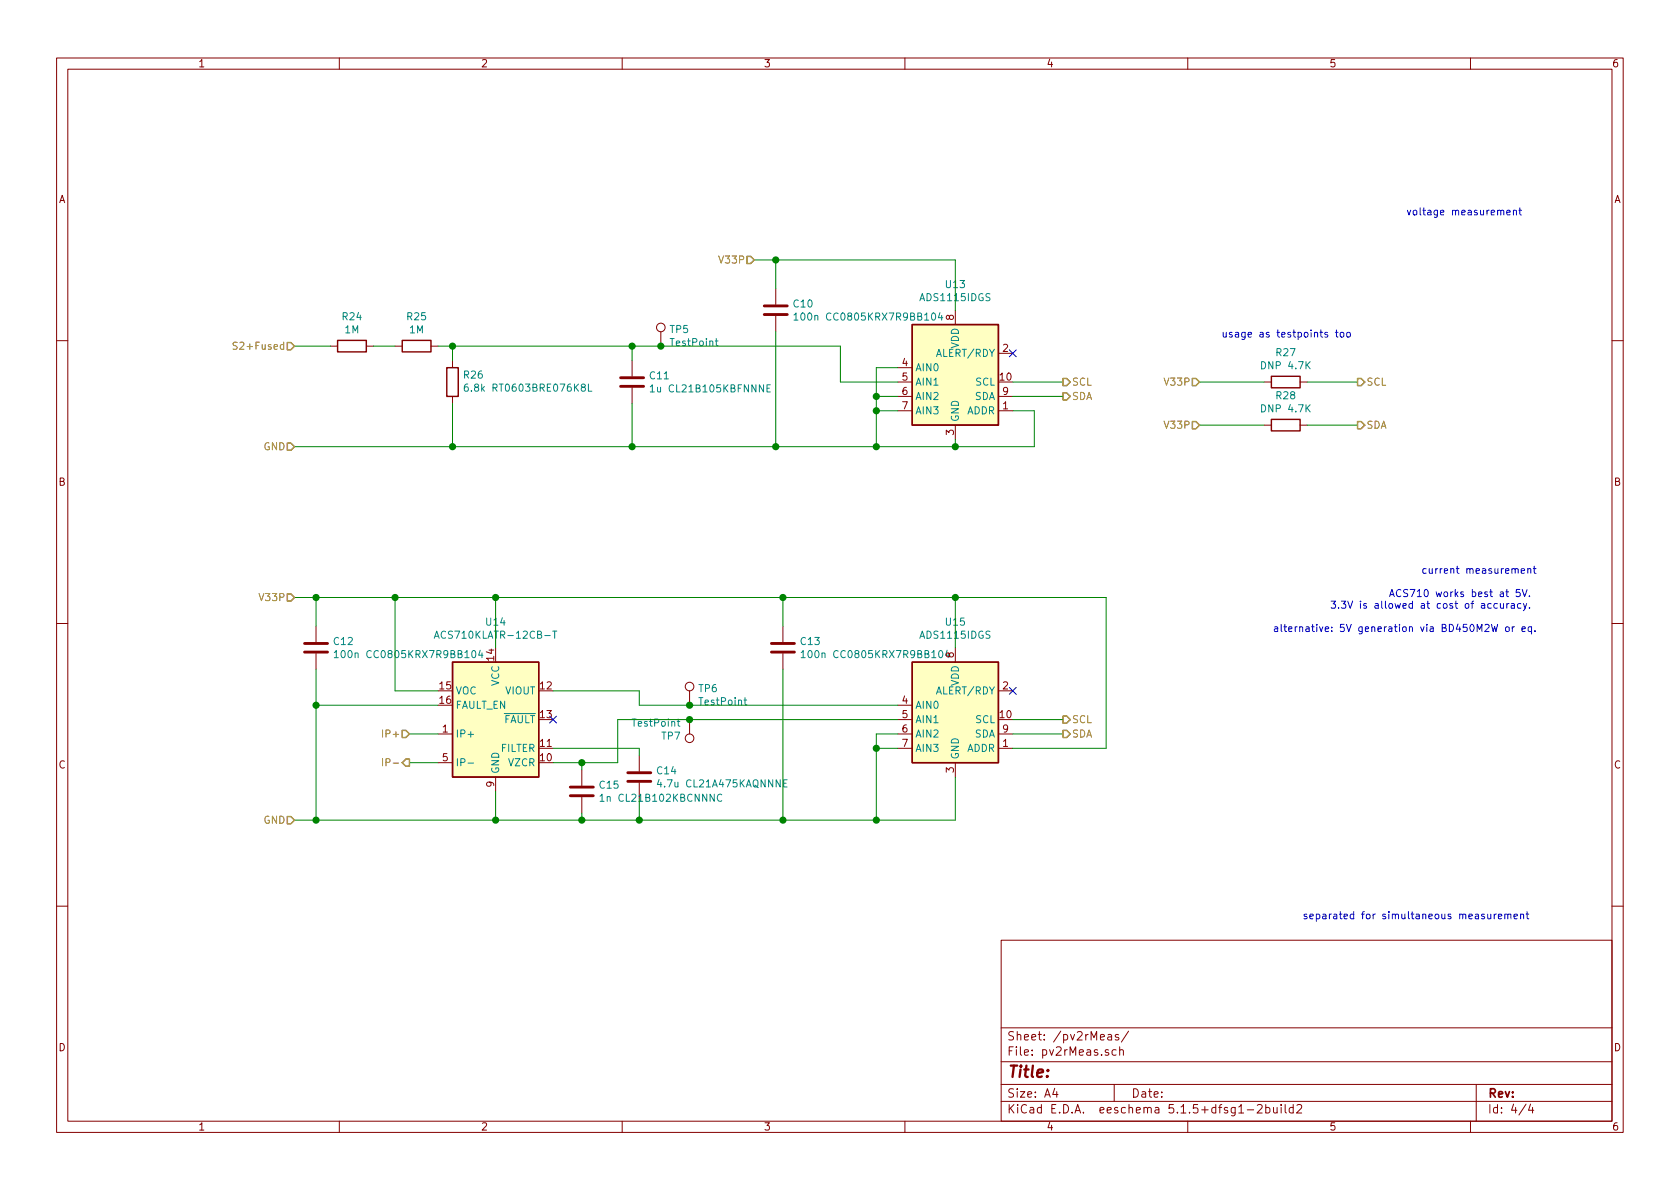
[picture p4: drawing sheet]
EESchema Schematic File Version 4
EELAYER 30 0
EELAYER END
$Descr A4 11693 8268
encoding utf-8
Sheet 4 4
Title ""
Date ""
Rev ""
Comp ""
Comment1 ""
Comment2 ""
Comment3 ""
Comment4 ""
$EndDescr
$Comp
L Analog_ADC:ADS1115IDGS U?
U 1 1
P 6650 5000
AR Path="/644EFFA7" Ref="U?"  Part="1" 
AR Path="/644BD67F/644EFFA7" Ref="U15"  Part="1" 
F 0 "U15" H 6650 5681 50  0000 C CNN
F 1 "ADS1115IDGS" H 6650 5590 50  0000 C CNN
F 2 "Package_SO:TSSOP-10_3x3mm_P0.5mm" H 6650 4500 50  0001 C CNN
F 3 "http://www.ti.com/lit/ds/symlink/ads1113.pdf" H 6600 4100 50  0001 C CNN
	1    6650 5000
	1    0    0    -1  
$EndComp
$Comp
L Sensor_Current:ACS710xLATR-12BB U?
U 1 1
P 3450 5000
AR Path="/644EFFAD" Ref="U?"  Part="1" 
AR Path="/644BD67F/644EFFAD" Ref="U14"  Part="1" 
F 0 "U14" H 3450 5681 50  0000 C CNN
F 1 "ACS710KLATR-12CB-T" H 3450 5590 50  0000 C CNN
F 2 "Package_SO:SOIC-16W_7.5x10.3mm_P1.27mm" H 3800 4950 50  0001 L CIN
F 3 "http://www.allegromicro.com/~/media/Files/Datasheets/ACS710-Datasheet.ashx?la=en" H 3450 5000 50  0001 C CNN
	1    3450 5000
	1    0    0    -1  
$EndComp
Wire Wire Line
	3450 5700 3450 5500
Wire Wire Line
	3450 5700 4050 5700
Wire Wire Line
	6650 5700 6650 5400
Connection ~ 3450 5700
Wire Wire Line
	2050 4150 2200 4150
Wire Wire Line
	3450 4150 3450 4500
Wire Wire Line
	3450 4150 5450 4150
Wire Wire Line
	6650 4150 6650 4500
Connection ~ 3450 4150
$Comp
L Device:C C?
U 1 1
P 4050 5500
AR Path="/644EFFBD" Ref="C?"  Part="1" 
AR Path="/644BD67F/644EFFBD" Ref="C15"  Part="1" 
F 0 "C15" H 4165 5546 50  0000 L CNN
F 1 "1n CL21B102KBCNNNC" H 4165 5455 50  0000 L CNN
F 2 "Capacitor_SMD:C_0805_2012Metric" H 4088 5350 50  0001 C CNN
F 3 "~" H 4050 5500 50  0001 C CNN
	1    4050 5500
	1    0    0    -1  
$EndComp
Wire Wire Line
	4050 5350 4050 5300
Wire Wire Line
	4050 5300 3850 5300
Wire Wire Line
	4050 5650 4050 5700
Connection ~ 4050 5700
Wire Wire Line
	4050 5700 4450 5700
$Comp
L Device:C C?
U 1 1
P 4450 5400
AR Path="/644EFFC8" Ref="C?"  Part="1" 
AR Path="/644BD67F/644EFFC8" Ref="C14"  Part="1" 
F 0 "C14" H 4565 5446 50  0000 L CNN
F 1 "4.7u CL21A475KAQNNNE" H 4565 5355 50  0000 L CNN
F 2 "Capacitor_SMD:C_0805_2012Metric" H 4488 5250 50  0001 C CNN
F 3 "~" H 4450 5400 50  0001 C CNN
	1    4450 5400
	1    0    0    -1  
$EndComp
Wire Wire Line
	4450 5250 4450 5200
Wire Wire Line
	4450 5200 3850 5200
Wire Wire Line
	4450 5550 4450 5700
Connection ~ 4450 5700
Wire Wire Line
	4050 5300 4300 5300
Connection ~ 4050 5300
Wire Wire Line
	3850 4800 4450 4800
Wire Wire Line
	2750 4150 2750 4800
Wire Wire Line
	2750 4800 3050 4800
Connection ~ 2750 4150
Wire Wire Line
	2750 4150 3450 4150
Wire Wire Line
	3050 4900 2200 4900
Wire Wire Line
	2200 5700 3450 5700
NoConn ~ 3850 5000
Wire Wire Line
	2200 4900 2200 5700
Wire Wire Line
	3050 5100 2850 5100
Wire Wire Line
	2850 5300 3050 5300
Wire Wire Line
	6250 5100 6100 5100
Wire Wire Line
	6100 5100 6100 5200
Connection ~ 6100 5700
Wire Wire Line
	6100 5700 6650 5700
NoConn ~ 7050 4800
Wire Wire Line
	7400 5000 7050 5000
Wire Wire Line
	7050 5100 7400 5100
Wire Wire Line
	4450 4900 4450 4800
Wire Wire Line
	4300 5300 4300 5000
Wire Wire Line
	4300 5000 4800 5000
Wire Wire Line
	6250 4900 4800 4900
$Comp
L Device:C C?
U 1 1
P 2200 4500
AR Path="/644EFFEE" Ref="C?"  Part="1" 
AR Path="/644BD67F/644EFFEE" Ref="C12"  Part="1" 
F 0 "C12" H 2315 4546 50  0000 L CNN
F 1 "100n CC0805KRX7R9BB104 " H 2315 4455 50  0000 L CNN
F 2 "Capacitor_SMD:C_0805_2012Metric" H 2238 4350 50  0001 C CNN
F 3 "~" H 2200 4500 50  0001 C CNN
	1    2200 4500
	1    0    0    -1  
$EndComp
Wire Wire Line
	2200 4350 2200 4150
Connection ~ 2200 4150
Wire Wire Line
	2200 4150 2750 4150
Wire Wire Line
	2200 4650 2200 4900
Connection ~ 2200 4900
$Comp
L Analog_ADC:ADS1115IDGS U?
U 1 1
P 6650 2650
AR Path="/644EFFF9" Ref="U?"  Part="1" 
AR Path="/644BD67F/644EFFF9" Ref="U13"  Part="1" 
F 0 "U13" H 6650 3331 50  0000 C CNN
F 1 "ADS1115IDGS" H 6650 3240 50  0000 C CNN
F 2 "Package_SO:TSSOP-10_3x3mm_P0.5mm" H 6650 2150 50  0001 C CNN
F 3 "http://www.ti.com/lit/ds/symlink/ads1113.pdf" H 6600 1750 50  0001 C CNN
	1    6650 2650
	1    0    0    -1  
$EndComp
Wire Wire Line
	2050 3100 3150 3100
Wire Wire Line
	6650 3100 6650 3050
Wire Wire Line
	6650 1800 6650 2150
$Comp
L Device:R R?
U 1 1
P 2450 2400
AR Path="/644F0004" Ref="R?"  Part="1" 
AR Path="/644BD67F/644F0004" Ref="R24"  Part="1" 
F 0 "R24" V 2243 2400 50  0000 C CNN
F 1 "1M" V 2334 2400 50  0000 C CNN
F 2 "Resistor_SMD:R_0805_2012Metric" V 2380 2400 50  0001 C CNN
F 3 "~" H 2450 2400 50  0001 C CNN
	1    2450 2400
	0    1    1    0   
$EndComp
$Comp
L Device:R R?
U 1 1
P 2900 2400
AR Path="/644F000A" Ref="R?"  Part="1" 
AR Path="/644BD67F/644F000A" Ref="R25"  Part="1" 
F 0 "R25" V 2693 2400 50  0000 C CNN
F 1 "1M" V 2784 2400 50  0000 C CNN
F 2 "Resistor_SMD:R_0805_2012Metric" V 2830 2400 50  0001 C CNN
F 3 "~" H 2900 2400 50  0001 C CNN
	1    2900 2400
	0    1    1    0   
$EndComp
Wire Wire Line
	2300 2400 2050 2400
Wire Wire Line
	2600 2400 2750 2400
$Comp
L Device:R R?
U 1 1
P 3150 2650
AR Path="/644F0012" Ref="R?"  Part="1" 
AR Path="/644BD67F/644F0012" Ref="R26"  Part="1" 
F 0 "R26" H 3080 2604 50  0000 R CNN
F 1 "6.8k RT0603BRE076K8L" H 3080 2695 50  0000 R CNN
F 2 "Resistor_SMD:R_0603_1608Metric" V 3080 2650 50  0001 C CNN
F 3 "~" H 3150 2650 50  0001 C CNN
	1    3150 2650
	-1   0    0    1   
$EndComp
Wire Wire Line
	3150 2500 3150 2400
Wire Wire Line
	3150 2400 3050 2400
Wire Wire Line
	3150 2800 3150 3100
Connection ~ 3150 3100
Wire Wire Line
	3150 3100 4400 3100
Wire Wire Line
	5850 2400 5850 2650
Connection ~ 3150 2400
Wire Wire Line
	6250 2750 6100 2750
Wire Wire Line
	6100 2750 6100 2850
Connection ~ 6100 3100
Wire Wire Line
	6100 3100 6650 3100
$Comp
L Device:C C?
U 1 1
P 4400 2650
AR Path="/644F0023" Ref="C?"  Part="1" 
AR Path="/644BD67F/644F0023" Ref="C11"  Part="1" 
F 0 "C11" H 4515 2696 50  0000 L CNN
F 1 "1u CL21B105KBFNNNE" H 4515 2605 50  0000 L CNN
F 2 "Capacitor_SMD:C_0805_2012Metric" H 4438 2500 50  0001 C CNN
F 3 "~" H 4400 2650 50  0001 C CNN
	1    4400 2650
	1    0    0    -1  
$EndComp
Wire Wire Line
	4400 2500 4400 2400
Connection ~ 4400 2400
Wire Wire Line
	4400 2400 4600 2400
Wire Wire Line
	4400 2800 4400 3100
Connection ~ 4400 3100
NoConn ~ 7050 2450
Wire Wire Line
	7400 2650 7050 2650
Wire Wire Line
	7050 2750 7400 2750
Wire Wire Line
	3150 2400 4400 2400
Wire Wire Line
	6650 3100 7200 3100
Wire Wire Line
	7200 3100 7200 2850
Wire Wire Line
	7200 2850 7050 2850
Connection ~ 6650 3100
Wire Wire Line
	6100 2750 6100 2550
Wire Wire Line
	6100 2550 6250 2550
Connection ~ 6100 2750
Wire Wire Line
	6250 2650 5850 2650
Wire Wire Line
	6250 2850 6100 2850
Connection ~ 6100 2850
Wire Wire Line
	6100 2850 6100 3100
Wire Wire Line
	5250 1800 5400 1800
$Comp
L Device:C C?
U 1 1
P 5400 2150
AR Path="/644F0041" Ref="C?"  Part="1" 
AR Path="/644BD67F/644F0041" Ref="C10"  Part="1" 
F 0 "C10" H 5515 2196 50  0000 L CNN
F 1 "100n CC0805KRX7R9BB104 " H 5515 2105 50  0000 L CNN
F 2 "Capacitor_SMD:C_0805_2012Metric" H 5438 2000 50  0001 C CNN
F 3 "~" H 5400 2150 50  0001 C CNN
	1    5400 2150
	1    0    0    -1  
$EndComp
Wire Wire Line
	5400 2000 5400 1800
Connection ~ 5400 1800
Wire Wire Line
	5400 1800 6650 1800
Wire Wire Line
	5400 2300 5400 3100
Connection ~ 5400 3100
Wire Wire Line
	5400 3100 6100 3100
Wire Wire Line
	4400 3100 5400 3100
Wire Wire Line
	2050 5700 2200 5700
Connection ~ 2200 5700
$Comp
L Device:C C?
U 1 1
P 5450 4500
AR Path="/644F0051" Ref="C?"  Part="1" 
AR Path="/644BD67F/644F0051" Ref="C13"  Part="1" 
F 0 "C13" H 5565 4546 50  0000 L CNN
F 1 "100n CC0805KRX7R9BB104 " H 5565 4455 50  0000 L CNN
F 2 "Capacitor_SMD:C_0805_2012Metric" H 5488 4350 50  0001 C CNN
F 3 "~" H 5450 4500 50  0001 C CNN
	1    5450 4500
	1    0    0    -1  
$EndComp
Wire Wire Line
	5450 4350 5450 4150
Connection ~ 5450 4150
Wire Wire Line
	5450 4150 6650 4150
Wire Wire Line
	5450 4650 5450 5700
Wire Wire Line
	4450 5700 5450 5700
Connection ~ 5450 5700
Wire Wire Line
	5450 5700 6100 5700
Wire Wire Line
	6650 4150 7700 4150
Wire Wire Line
	7700 4150 7700 5200
Wire Wire Line
	7050 5200 7700 5200
Connection ~ 6650 4150
Wire Wire Line
	6250 5200 6100 5200
Connection ~ 6100 5200
Wire Wire Line
	6100 5200 6100 5700
Wire Wire Line
	9450 2650 9100 2650
Wire Wire Line
	9100 2950 9450 2950
$Comp
L Device:R R?
U 1 1
P 8950 2650
AR Path="/644F006A" Ref="R?"  Part="1" 
AR Path="/644BD67F/644F006A" Ref="R27"  Part="1" 
F 0 "R27" V 8743 2650 50  0000 C CNN
F 1 "DNP 4.7K" V 8834 2650 50  0000 C CNN
F 2 "Resistor_SMD:R_0805_2012Metric" V 8880 2650 50  0001 C CNN
F 3 "~" H 8950 2650 50  0001 C CNN
	1    8950 2650
	0    1    1    0   
$EndComp
Wire Wire Line
	8800 2650 8350 2650
$Comp
L Device:R R?
U 1 1
P 8950 2950
AR Path="/644F0072" Ref="R?"  Part="1" 
AR Path="/644BD67F/644F0072" Ref="R28"  Part="1" 
F 0 "R28" V 8743 2950 50  0000 C CNN
F 1 "DNP 4.7K" V 8834 2950 50  0000 C CNN
F 2 "Resistor_SMD:R_0805_2012Metric" V 8880 2950 50  0001 C CNN
F 3 "~" H 8950 2950 50  0001 C CNN
	1    8950 2950
	0    1    1    0   
$EndComp
Wire Wire Line
	8800 2950 8350 2950
Text Notes 8500 2350 0    50   ~ 0
usage as testpoints too
$Comp
L Connector:TestPoint TP?
U 1 1
P 4600 2400
AR Path="/644F007A" Ref="TP?"  Part="1" 
AR Path="/644BD67F/644F007A" Ref="TP5"  Part="1" 
F 0 "TP5" H 4658 2518 50  0000 L CNN
F 1 "TestPoint" H 4658 2427 50  0000 L CNN
F 2 "TestPoint:TestPoint_Pad_D1.0mm" H 4800 2400 50  0001 C CNN
F 3 "~" H 4800 2400 50  0001 C CNN
	1    4600 2400
	1    0    0    -1  
$EndComp
Connection ~ 4600 2400
Wire Wire Line
	4600 2400 5850 2400
$Comp
L Connector:TestPoint TP?
U 1 1
P 4800 4900
AR Path="/644F0082" Ref="TP?"  Part="1" 
AR Path="/644BD67F/644F0082" Ref="TP6"  Part="1" 
F 0 "TP6" H 4858 5018 50  0000 L CNN
F 1 "TestPoint" H 4858 4927 50  0000 L CNN
F 2 "TestPoint:TestPoint_Pad_D1.0mm" H 5000 4900 50  0001 C CNN
F 3 "~" H 5000 4900 50  0001 C CNN
	1    4800 4900
	1    0    0    -1  
$EndComp
Text HLabel 2050 2400 0    50   Input ~ 0
S2+Fused
Text HLabel 2050 3100 0    50   Input ~ 0
GND
Text HLabel 2050 4150 0    50   Input ~ 0
V33P
Text HLabel 2050 5700 0    50   Input ~ 0
GND
Text HLabel 2850 5100 0    50   Input ~ 0
IP+
Text HLabel 2850 5300 0    50   Output ~ 0
IP-
Text HLabel 5250 1800 0    50   Input ~ 0
V33P
Text HLabel 8350 2650 0    50   Input ~ 0
V33P
Text HLabel 8350 2950 0    50   Input ~ 0
V33P
Text HLabel 7400 2650 2    50   Output ~ 0
SCL
Text HLabel 7400 2750 2    50   Output ~ 0
SDA
Text HLabel 9450 2650 2    50   Output ~ 0
SCL
Text HLabel 9450 2950 2    50   Output ~ 0
SDA
Text HLabel 7400 5000 2    50   Output ~ 0
SCL
Text HLabel 7400 5100 2    50   Output ~ 0
SDA
Text Notes 10700 4400 2    50   ~ 0
current measurement\n\nACS710 works best at 5V. \n3.3V is allowed at cost of accuracy. \n\nalternative: 5V generation via BD450M2W or eq.
Text Notes 10600 1500 2    50   ~ 0
voltage measurement
Text Notes 10650 6400 2    50   ~ 0
separated for simultaneous measurement
$Comp
L Connector:TestPoint TP?
U 1 1
P 4800 5000
AR Path="/646503E4" Ref="TP?"  Part="1" 
AR Path="/644BD67F/646503E4" Ref="TP7"  Part="1" 
F 0 "TP7" H 4858 5118 50  0000 L CNN
F 1 "TestPoint" H 4858 5027 50  0000 L CNN
F 2 "TestPoint:TestPoint_Pad_D1.0mm" H 5000 5000 50  0001 C CNN
F 3 "~" H 5000 5000 50  0001 C CNN
	1    4800 5000
	-1   0    0    1   
$EndComp
Connection ~ 4800 5000
Wire Wire Line
	4800 5000 6250 5000
Connection ~ 4800 4900
Wire Wire Line
	4450 4900 4800 4900
$EndSCHEMATC
